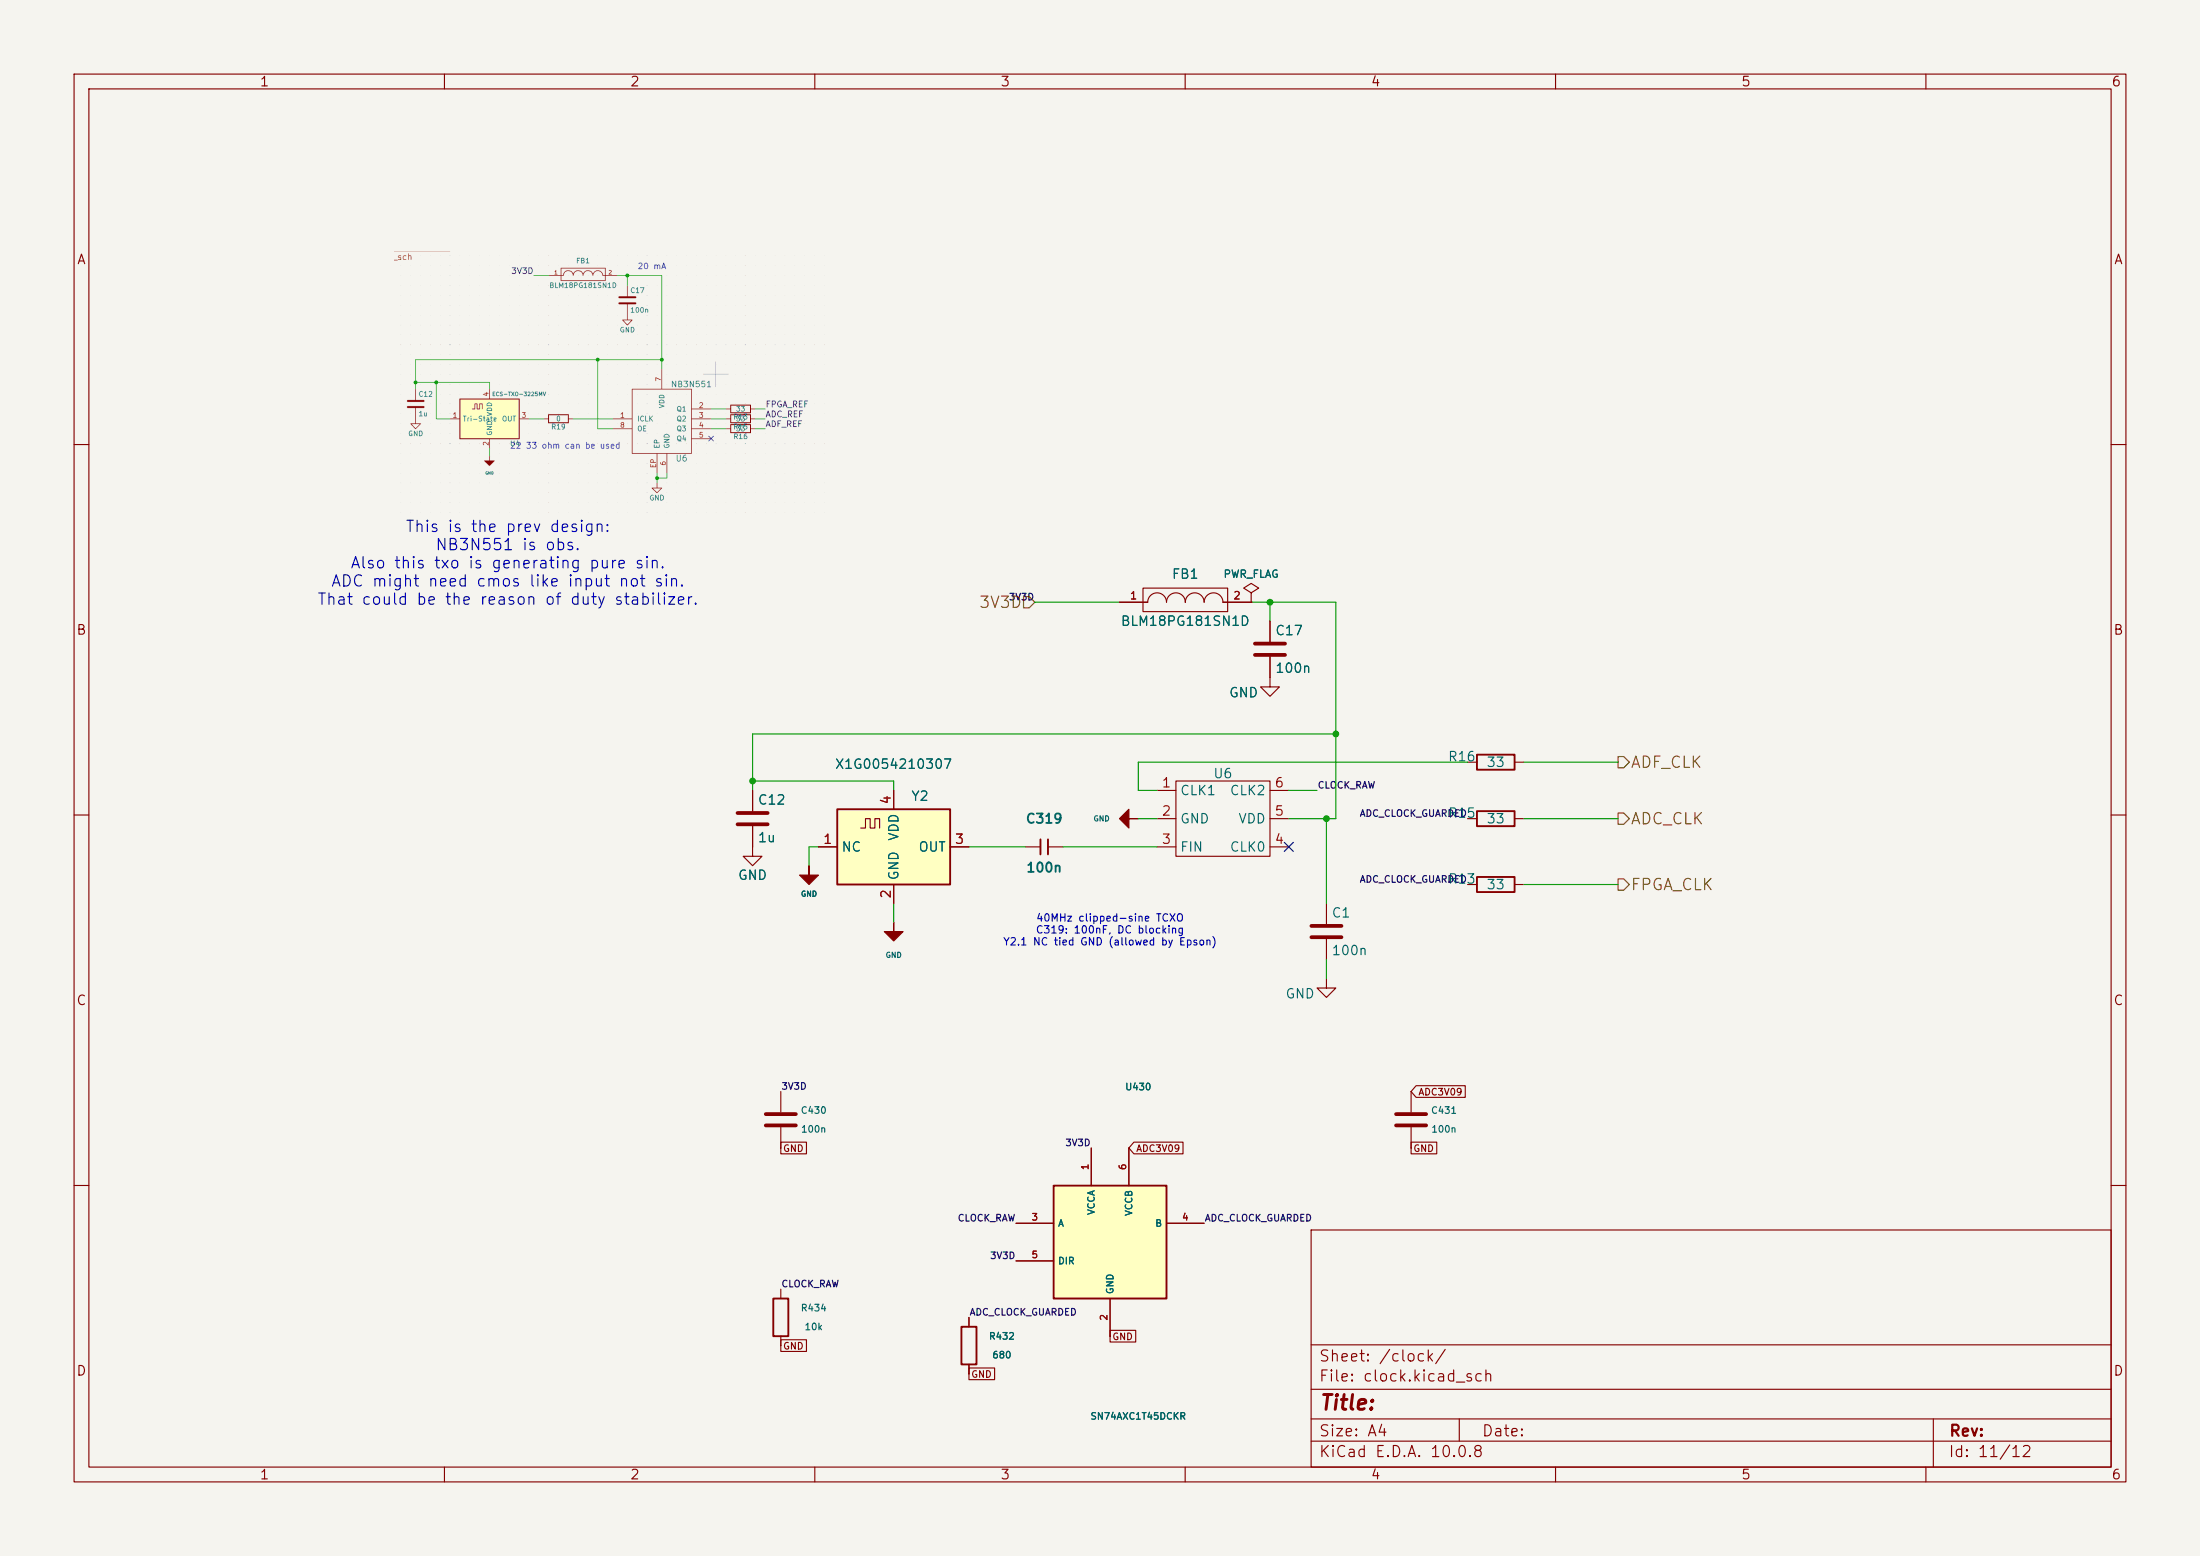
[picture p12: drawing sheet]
(kicad_sch
 (version 20250114)
 (generator "eeschema")
 (generator_version "9.0")
 (paper "A4")
 (lib_symbols
  (symbol "ECS-TXO-32CSMV:ECS-TXO-32CSMV" (exclude_from_sim no) (in_bom yes) (on_board yes)
   (property "Reference" "Y" (at -5.08 6.35 0) (effects (font (size 1.27 1.27)) (justify left)))
   (property "Value" "ECS-TXO-32CSMV" (at 1.27 -6.35 0) (effects (font (size 1.27 1.27)) (justify left)))
   (property "Footprint" "Oscillator:Oscillator_SMD_ECS_2520MV-xxx-xx-4Pin_2.5x2.0mm" (at 11.43 -8.89 0) (effects (font (size 1.27 1.27)) (hide yes)))
   (property "Datasheet" "https://www.ecsxtal.com/store/pdf/ECS-2520MV.pdf" (at -4.445 3.175 0) (effects (font (size 1.27 1.27)) (hide yes)))
   (property "Description" "HCMOS Crystal Clock Oscillator, 2.5x2.0 mm SMD" (at 0 0 0) (effects (font (size 1.27 1.27)) (hide yes)))
   (symbol "ECS-TXO-32CSMV_0_1"
    (rectangle (start -7.62 5.08) (end 7.62 -5.08) (stroke (width 0.254) (type default)) (fill (type background)))
    (polyline (pts (xy -4.445 2.54) (xy -3.81 2.54) (xy -3.81 3.81) (xy -3.175 3.81) (xy -3.175 2.54) (xy -2.54 2.54) (xy -2.54 3.81) (xy -1.905 3.81) (xy -1.905 2.54)) (stroke (width 0) (type default)) (fill (type none))))
   (symbol "ECS-TXO-32CSMV_1_1"
    (pin power_in line (at -10.16 0 0) (length 2.54) (name "GND" (effects (font (size 1.27 1.27)))) (number "1" (effects (font (size 1.27 1.27)))))
    (pin power_in line (at 0 7.62 270) (length 2.54) (name "VDD" (effects (font (size 1.27 1.27)))) (number "4" (effects (font (size 1.27 1.27)))))
    (pin power_in line (at 0 -7.62 90) (length 2.54) (name "GND" (effects (font (size 1.27 1.27)))) (number "2" (effects (font (size 1.27 1.27)))))
    (pin output line (at 10.16 0 180) (length 2.54) (name "OUT" (effects (font (size 1.27 1.27)))) (number "3" (effects (font (size 1.27 1.27))))))
   (embedded_fonts no))
  (symbol "GND:GND"
   (power)
   (pin_names
    (offset 0)) (exclude_from_sim no) (in_bom yes) (on_board yes)
   (property "Reference" "#PWR" (at 0 -6.35 0) (effects (font (size 1.27 1.27)) (hide yes)))
   (property "Value" "GND" (at 0 -3.175 0) (effects (font (size 0.7112 0.7112))))
   (property "Footprint" "" (at 0 0 0) (effects (font (size 1.27 1.27)) (hide yes)))
   (property "Datasheet" "" (at 0 0 0) (effects (font (size 1.27 1.27)) (hide yes)))
   (property "Description" "" (at 0 0 0) (effects (font (size 1.27 1.27)) (hide yes)))
   (symbol "GND_0_1"
    (polyline (pts (xy 0 0) (xy 0 -1.27) (xy 1.27 -1.27) (xy 0 -2.54) (xy -1.27 -1.27) (xy 0 -1.27)) (stroke (width 0) (type solid)) (fill (type outline))))
   (symbol "GND_1_1"
    (pin power_in line (at 0 0 270) (length 0) (hide yes) (name "GND" (effects (font (size 1.27 1.27)))) (number "1" (effects (font (size 1.27 1.27))))))
   (embedded_fonts no))
  (symbol "PL133_37:PL133_37" (exclude_from_sim no) (in_bom yes) (on_board yes)
   (property "Reference" "U6" (at 0 6.096 0) (effects (font (size 1.27 1.27))))
   (property "Value" "PL133-37" (at 0 7.62 0) (effects (font (size 1.27 1.27)) (hide yes)))
   (property "Footprint" "" (at 0 0 0) (effects (font (size 1.27 1.27)) (hide yes)))
   (property "Datasheet" "" (at 0 0 0) (effects (font (size 1.27 1.27)) (hide yes)))
   (property "Description" "" (at 0 0 0) (effects (font (size 1.27 1.27)) (hide yes)))
   (symbol "PL133_37_0_1"
    (rectangle (start -6.35 5.08) (end 6.35 -5.08) (stroke (width 0) (type default)) (fill (type none))))
   (symbol "PL133_37_1_1"
    (pin output line (at -8.89 3.81 0) (length 2.54) (name "CLK1" (effects (font (size 1.27 1.27)))) (number "1" (effects (font (size 1.27 1.27)))))
    (pin power_in line (at -8.89 0 0) (length 2.54) (name "GND" (effects (font (size 1.27 1.27)))) (number "2" (effects (font (size 1.27 1.27)))))
    (pin input line (at -8.89 -3.81 0) (length 2.54) (name "FIN" (effects (font (size 1.27 1.27)))) (number "3" (effects (font (size 1.27 1.27)))))
    (pin output line (at 8.89 3.81 180) (length 2.54) (name "CLK2" (effects (font (size 1.27 1.27)))) (number "6" (effects (font (size 1.27 1.27)))))
    (pin power_in line (at 8.89 0 180) (length 2.54) (name "VDD" (effects (font (size 1.27 1.27)))) (number "5" (effects (font (size 1.27 1.27)))))
    (pin output line (at 8.89 -3.81 180) (length 2.54) (name "CLK0" (effects (font (size 1.27 1.27)))) (number "4" (effects (font (size 1.27 1.27))))))
   (embedded_fonts no))
  (symbol "Resistor:Resistor"
   (pin_numbers (hide yes))
   (pin_names
    (offset 0.254) (hide yes)) (exclude_from_sim no) (in_bom yes) (on_board yes)
   (property "Reference" "R" (at -0.381 1.143 0) (effects (font (size 0.508 0.508)
    (bold yes)) (justify left)))
   (property "Value" "Resistor" (at 0 0 0) (effects (font (size 0.508 0.508)
    (bold yes))))
   (property "Footprint" "" (at 0 0 90) (effects (font (size 1.27 1.27)) (hide yes)))
   (property "Datasheet" "" (at 0 0 90) (effects (font (size 1.27 1.27)) (hide yes)))
   (property "Description" "" (at 0 0 0) (effects (font (size 1.27 1.27)) (hide yes)))
   (symbol "Resistor_0_1"
    (rectangle (start -1.778 -0.762) (end 1.778 0.762) (stroke (width 0.2032) (type solid)) (fill (type none))))
   (symbol "Resistor_1_1"
    (pin passive line (at -2.54 0 0) (length 0.762) (name "~" (effects (font (size 1.27 1.27)))) (number "1" (effects (font (size 1.27 1.27)))))
    (pin passive line (at 2.54 0 180) (length 0.762) (name "~" (effects (font (size 1.27 1.27)))) (number "2" (effects (font (size 1.27 1.27))))))
   (embedded_fonts no))
  (symbol "fmcw3-rescue:C"
   (pin_numbers (hide yes))
   (pin_names
    (offset 0.254)) (exclude_from_sim no) (in_bom yes) (on_board yes)
   (property "Reference" "C" (at 0.635 2.54 0) (effects (font (size 1.27 1.27)) (justify left)))
   (property "Value" "C" (at 0.635 -2.54 0) (effects (font (size 1.27 1.27)) (justify left)))
   (property "Footprint" "" (at 0.9652 -3.81 0) (effects (font (size 0.762 0.762))))
   (property "Datasheet" "" (at 0 0 0) (effects (font (size 1.524 1.524))))
   (property "Description" "" (at 0 0 0) (effects (font (size 1.27 1.27)) (hide yes)))
   (symbol "C_0_1"
    (polyline (pts (xy -2.032 0.762) (xy 2.032 0.762)) (stroke (width 0.508) (type default)) (fill (type none)))
    (polyline (pts (xy -2.032 -0.762) (xy 2.032 -0.762)) (stroke (width 0.508) (type default)) (fill (type none))))
   (symbol "C_1_1"
    (pin passive line (at 0 3.81 270) (length 2.794) (name "~" (effects (font (size 1.016 1.016)))) (number "1" (effects (font (size 1.016 1.016)))))
    (pin passive line (at 0 -3.81 90) (length 2.794) (name "~" (effects (font (size 1.016 1.016)))) (number "2" (effects (font (size 1.016 1.016))))))
   (embedded_fonts no))
  (symbol "fmcw3-rescue:FILTER"
   (pin_names
    (offset 1.016) (hide yes)) (exclude_from_sim no) (in_bom yes) (on_board yes)
   (property "Reference" "FB" (at 0 3.81 0) (effects (font (size 1.27 1.27))))
   (property "Value" "FILTER" (at 0 -2.54 0) (effects (font (size 1.27 1.27))))
   (property "Footprint" "" (at 0 0 0) (effects (font (size 1.524 1.524))))
   (property "Datasheet" "" (at 0 0 0) (effects (font (size 1.524 1.524))))
   (property "Description" "" (at 0 0 0) (effects (font (size 1.27 1.27)) (hide yes)))
   (symbol "FILTER_0_1"
    (rectangle (start -5.715 1.905) (end 5.715 -1.27) (stroke (width 0) (type default)) (fill (type none)))
    (arc (start -5.08 0) (mid -3.81 1.2645) (end -2.54 0) (stroke (width 0) (type default)) (fill (type none)))
    (arc (start -2.54 0) (mid -1.27 1.2645) (end 0 0) (stroke (width 0) (type default)) (fill (type none)))
    (arc (start 0 0) (mid 0 0) (end 0 0) (stroke (width 0) (type default)) (fill (type none)))
    (arc (start 0 0) (mid 1.27 1.2645) (end 2.54 0) (stroke (width 0) (type default)) (fill (type none)))
    (arc (start 2.54 0) (mid 3.81 1.2645) (end 5.08 0) (stroke (width 0) (type default)) (fill (type none))))
   (symbol "FILTER_1_1"
    (pin passive line (at -8.89 0 0) (length 3.81) (name "1" (effects (font (size 1.016 1.016)))) (number "1" (effects (font (size 1.016 1.016)))))
    (pin passive line (at 8.89 0 180) (length 3.81) (name "2" (effects (font (size 1.016 1.016)))) (number "2" (effects (font (size 1.016 1.016))))))
   (embedded_fonts no))
  (symbol "fmcw3-rescue:GND"
   (power)
   (pin_names
    (offset 0)) (exclude_from_sim no) (in_bom yes) (on_board yes)
   (property "Reference" "#PWR" (at 0 -6.35 0) (effects (font (size 1.27 1.27)) (hide yes)))
   (property "Value" "GND" (at 0 -3.81 0) (effects (font (size 1.27 1.27))))
   (property "Footprint" "" (at 0 0 0) (effects (font (size 1.524 1.524))))
   (property "Datasheet" "" (at 0 0 0) (effects (font (size 1.524 1.524))))
   (property "Description" "" (at 0 0 0) (effects (font (size 1.27 1.27)) (hide yes)))
   (symbol "GND_0_1"
    (polyline (pts (xy 0 0) (xy 0 -1.27) (xy 1.27 -1.27) (xy 0 -2.54) (xy -1.27 -1.27) (xy 0 -1.27)) (stroke (width 0) (type default)) (fill (type none))))
   (symbol "GND_1_1"
    (pin power_in line (at 0 0 270) (length 0) (hide yes) (name "GND" (effects (font (size 1.27 1.27)))) (number "1" (effects (font (size 1.27 1.27))))))
   (embedded_fonts no))
  (symbol "fmcw3-rescue:R"
   (pin_numbers (hide yes))
   (pin_names
    (offset 0)) (exclude_from_sim no) (in_bom yes) (on_board yes)
   (property "Reference" "R" (at 2.032 0 90) (effects (font (size 1.27 1.27))))
   (property "Value" "R" (at 0 0 90) (effects (font (size 1.27 1.27))))
   (property "Footprint" "" (at -1.778 0 90) (effects (font (size 0.762 0.762))))
   (property "Datasheet" "" (at 0 0 0) (effects (font (size 0.762 0.762))))
   (property "Description" "" (at 0 0 0) (effects (font (size 1.27 1.27)) (hide yes)))
   (symbol "R_0_1"
    (rectangle (start -1.016 -2.54) (end 1.016 2.54) (stroke (width 0.254) (type default)) (fill (type none))))
   (symbol "R_1_1"
    (pin passive line (at 0 3.81 270) (length 1.27) (name "~" (effects (font (size 1.524 1.524)))) (number "1" (effects (font (size 1.524 1.524)))))
    (pin passive line (at 0 -3.81 90) (length 1.27) (name "~" (effects (font (size 1.524 1.524)))) (number "2" (effects (font (size 1.524 1.524))))))
   (embedded_fonts no))
 
(symbol "FMCW3_ECO:PWR_FLAG"
  (power global)
  (pin_numbers (hide yes))
  (pin_names
   (offset 0) (hide yes))
  (exclude_from_sim no)
  (in_bom yes)
  (on_board yes)
  (in_pos_files yes)
  (duplicate_pin_numbers_are_jumpers no)
  (property "Reference" "#FLG" (at 0 1.905 0) (show_name no) (do_not_autoplace no) (hide yes) (effects (font (size 1.27 1.27))))
  (property "Value" "PWR_FLAG" (at 0 3.81 0) (show_name no) (do_not_autoplace no) (effects (font (size 1.27 1.27))))
  (property "Footprint" "" (at 0 0 0) (show_name no) (do_not_autoplace no) (hide yes) (effects (font (size 1.27 1.27))))
  (property "Datasheet" "" (at 0 0 0) (show_name no) (do_not_autoplace no) (hide yes) (effects (font (size 1.27 1.27))))
  (property "Description" "Special symbol for telling ERC where power comes from" (at 0 0 0) (show_name no) (do_not_autoplace no) (hide yes) (effects (font (size 1.27 1.27))))
  (symbol "PWR_FLAG_0_0"
   (pin power_out line (at 0 0 90) (length 0) (name "" (effects (font (size 1.27 1.27)))) (number "1" (effects (font (size 1.27 1.27))))))
  (symbol "PWR_FLAG_0_1"
   (polyline (pts (xy 0 0) (xy 0 1.27) (xy -1.016 1.905) (xy 0 2.54) (xy 1.016 1.905) (xy 0 1.27)) (stroke (width 0) (type default)) (fill (type none))))
  (embedded_fonts no))

(symbol "ECO_CLK:TG2520SMN" (exclude_from_sim no) (in_bom yes) (on_board yes)
   (property "Reference" "Y" (at -5.08 6.35 0) (effects (font (size 1.27 1.27)) (justify left)))
   (property "Value" "X1G0054210307" (at 1.27 -6.35 0) (effects (font (size 1.27 1.27)) (justify left)))
   (property "Footprint" "ECO_MECH:TG2520SMN_MFR" (at 11.43 -8.89 0) (effects (font (size 1.27 1.27)) (hide yes)))
   (property "Datasheet" "https://download.epsondevice.com/td/pdf/td_tcxo_mhz/TG2520SMN_X1G0054210307_en.pdf" (at -4.445 3.175 0) (effects (font (size 1.27 1.27)) (hide yes)))
   (property "Description" "Epson TG2520SMN 40MHz clipped sine; external >=10nF DC blocking required" (at 0 0 0) (effects (font (size 1.27 1.27)) (hide yes)))
   (symbol "TG2520SMN_0_1"
    (rectangle (start -7.62 5.08) (end 7.62 -5.08) (stroke (width 0.254) (type default)) (fill (type background)))
    (polyline (pts (xy -4.445 2.54) (xy -3.81 2.54) (xy -3.81 3.81) (xy -3.175 3.81) (xy -3.175 2.54) (xy -2.54 2.54) (xy -2.54 3.81) (xy -1.905 3.81) (xy -1.905 2.54)) (stroke (width 0) (type default)) (fill (type none))))
   (symbol "TG2520SMN_1_1"
    (pin passive line (at -10.16 0 0) (length 2.54) (name "NC" (effects (font (size 1.27 1.27)))) (number "1" (effects (font (size 1.27 1.27)))))
    (pin power_in line (at 0 7.62 270) (length 2.54) (name "VDD" (effects (font (size 1.27 1.27)))) (number "4" (effects (font (size 1.27 1.27)))))
    (pin power_in line (at 0 -7.62 90) (length 2.54) (name "GND" (effects (font (size 1.27 1.27)))) (number "2" (effects (font (size 1.27 1.27)))))
    (pin output line (at 10.16 0 180) (length 2.54) (name "OUT" (effects (font (size 1.27 1.27)))) (number "3" (effects (font (size 1.27 1.27))))))
   (embedded_fonts no))
(symbol "ECO_CLK:Coupling_C" (pin_numbers hide) (pin_names (offset 0) hide) (exclude_from_sim no) (in_bom yes) (on_board yes)
(property "Reference" "C" (at 0 2.032 0) (effects (font (size 1.27 1.27))))
(property "Value" "100n" (at 0 -2.032 0) (effects (font (size 1.27 1.27))))
(property "Footprint" "Footprints:SMD_0402" (at 0 0 0) (effects (font (size 1.27 1.27)) (hide yes)))
(property "Datasheet" "" (at 0 0 0) (effects (font (size 1.27 1.27)) (hide yes)))
(property "Description" "" (at 0 0 0) (effects (font (size 1.27 1.27)) (hide yes)))
(symbol "Coupling_C_0_1" (polyline (pts (xy -0.508 -1.016) (xy -0.508 1.016)) (stroke (width 0.254) (type default)) (fill (type none))) (polyline (pts (xy 0.508 -1.016) (xy 0.508 1.016)) (stroke (width 0.254) (type default)) (fill (type none))))
(symbol "Coupling_C_1_1" (pin passive line (at -2.54 0 0) (length 2.032) (name "~" (effects (font (size 1.27 1.27)))) (number "1" (effects (font (size 1.27 1.27))))) (pin passive line (at 2.54 0 180) (length 2.032) (name "~" (effects (font (size 1.27 1.27)))) (number "2" (effects (font (size 1.27 1.27)))))))

(symbol "ECO_GUARD:SN74AXC1T45DCKR" (pin_names (offset 0.508)) (in_bom yes) (on_board yes) (property "Reference" "U" (at 0 15 0) (effects (font (size 0.9 0.9)))) (property "Value" "SN74AXC1T45DCKR" (at 0 13 0) (effects (font (size 0.9 0.9)))) (symbol "SN74AXC1T45DCKR_0_1" (rectangle (start -7.62 7.62) (end 7.62 -7.62) (stroke (width 0.254) (type default)) (fill (type background)))) (symbol "SN74AXC1T45DCKR_1_1" (pin power_in line (at -2.54 12.7 270) (length 5.08) (name "VCCA" (effects (font (size 0.9 0.9)))) (number "1" (effects (font (size 0.9 0.9))))) (pin power_in line (at 0 -12.7 90) (length 5.08) (name "GND" (effects (font (size 0.9 0.9)))) (number "2" (effects (font (size 0.9 0.9))))) (pin input line (at -12.7 2.54 0) (length 5.08) (name "A" (effects (font (size 0.9 0.9)))) (number "3" (effects (font (size 0.9 0.9))))) (pin output line (at 12.7 2.54 180) (length 5.08) (name "B" (effects (font (size 0.9 0.9)))) (number "4" (effects (font (size 0.9 0.9))))) (pin input line (at -12.7 -2.54 0) (length 5.08) (name "DIR" (effects (font (size 0.9 0.9)))) (number "5" (effects (font (size 0.9 0.9))))) (pin power_in line (at 2.54 12.7 270) (length 5.08) (name "VCCB" (effects (font (size 0.9 0.9)))) (number "6" (effects (font (size 0.9 0.9))))))))

 (text "40MHz clipped-sine TCXO\nC319: 100nF, DC blocking\nY2.1 NC tied GND (allowed by Epson)"
  (exclude_from_sim no)
  (at 149.86 125.73 0)
  (effects (font (size 1.0 1.0))))
 (text "This is the prev design:\nNB3N551 is obs.\nAlso this txo is generating pure sin.\nADC might need cmos like input not sin.\nThat could be the reason of duty stabilizer."
  (exclude_from_sim no)
  (at 68.58 76.2 0)
  (effects (font (size 1.524 1.524))))
 (junction
  (at 171.45 81.28)
  (diameter 0)
  (color 0 0 0 0))
 (junction
  (at 179.07 110.49)
  (diameter 0)
  (color 0 0 0 0))
 (junction
  (at 101.6 105.41)
  (diameter 0)
  (color 0 0 0 0))
 (junction
  (at 180.34 99.06)
  (diameter 0)
  (color 0 0 0 0))
 (wire
  (pts (xy 156.21 106.68) (xy 153.67 106.68))
  (stroke (width 0) (type default)))
 (wire
  (pts (xy 101.6 105.41) (xy 101.6 106.68))
  (stroke (width 0) (type default)))
 (wire
  (pts (xy 179.07 110.49) (xy 179.07 121.92))
  (stroke (width 0) (type default)))
 (wire
  (pts (xy 180.34 81.28) (xy 180.34 99.06))
  (stroke (width 0) (type default)))
 
 
 (wire
  (pts (xy 179.07 110.49) (xy 180.34 110.49))
  (stroke (width 0) (type default)))
 (wire
  (pts (xy 173.99 110.49) (xy 179.07 110.49))
  (stroke (width 0) (type default)))
 (wire
  (pts (xy 205.74 102.87) (xy 218.44 102.87))
  (stroke (width 0) (type default)))
 (wire
  (pts (xy 109.22 114.3) (xy 110.49 114.3))
  (stroke (width 0) (type default)))
 (wire
  (pts (xy 101.6 99.06) (xy 180.34 99.06))
  (stroke (width 0) (type default)))
 
 (wire
  (pts (xy 205.74 119.38) (xy 218.44 119.38))
  (stroke (width 0) (type default)))
 (wire
  (pts (xy 168.91 81.28) (xy 171.45 81.28))
  (stroke (width 0) (type default)))
 (wire
  (pts (xy 139.7 81.28) (xy 151.13 81.28))
  (stroke (width 0) (type default)))
 (wire
  (pts (xy 153.67 102.87) (xy 198.12 102.87))
  (stroke (width 0) (type default)))
 (wire
  (pts (xy 205.74 110.49) (xy 218.44 110.49))
  (stroke (width 0) (type default)))
 (wire
  (pts (xy 153.67 106.68) (xy 153.67 102.87))
  (stroke (width 0) (type default)))
 (wire
  (pts (xy 171.45 81.28) (xy 171.45 83.82))
  (stroke (width 0) (type default)))
 (wire
  (pts (xy 153.67 110.49) (xy 156.21 110.49))
  (stroke (width 0) (type default)))
 (wire
  (pts (xy 179.07 129.54) (xy 179.07 132.08))
  (stroke (width 0) (type default)))
 (wire
  (pts (xy 101.6 99.06) (xy 101.6 105.41))
  (stroke (width 0) (type default)))
 (wire
  (pts (xy 130.81 114.3) (xy 138.43 114.3))
  (stroke (width 0) (type default)))
 
 
 (wire
  (pts (xy 120.65 105.41) (xy 120.65 106.68))
  (stroke (width 0) (type default)))
 (wire
  (pts (xy 143.51 114.3) (xy 156.21 114.3))
  (stroke (width 0) (type default)))
 (wire
  (pts (xy 101.6 105.41) (xy 120.65 105.41))
  (stroke (width 0) (type default)))
 (wire
  (pts (xy 109.22 116.84) (xy 109.22 114.3))
  (stroke (width 0) (type default)))
 
 (wire
  (pts (xy 180.34 110.49) (xy 180.34 99.06))
  (stroke (width 0) (type default)))
 (wire
  (pts (xy 120.65 121.92) (xy 120.65 124.46))
  (stroke (width 0) (type default)))
 (wire
  (pts (xy 171.45 81.28) (xy 180.34 81.28))
  (stroke (width 0) (type default)))
 (image
  (at 82.296 51.816)
  (scale 0.507519)
  (data))
 (hierarchical_label "3V3D"
  (shape input)
  (at 139.7 81.28 180)
  (effects (font (size 1.524 1.524)) (justify right)))
 (hierarchical_label "ADF_CLK"
  (shape output)
  (at 218.44 102.87 0)
  (effects (font (size 1.524 1.524)) (justify left)))
 (hierarchical_label "FPGA_CLK"
  (shape output)
  (at 218.44 119.38 0)
  (effects (font (size 1.524 1.524)) (justify left)))
 (hierarchical_label "ADC_CLK"
  (shape output)
  (at 218.44 110.49 0)
  (effects (font (size 1.524 1.524)) (justify left)))
 (symbol
  (lib_id "fmcw3-rescue:R")
  (at 201.93 102.87 270)
  (unit 1)
  (exclude_from_sim no)
  (in_bom yes)
  (on_board yes)
  (dnp no)
  (property "Reference" "R16" (at 197.358 102.108 90) (effects (font (size 1.27 1.27))))
  (property "Value" "33" (at 201.93 102.87 90) (effects (font (size 1.27 1.27))))
  (property "Footprint" "Footprints:SMD_0402" (at 201.93 101.092 90) (effects (font (size 0.762 0.762)) (hide yes)))
  (property "Datasheet" "" (at 201.93 102.87 0) (effects (font (size 0.762 0.762))))
  (property "Description" "" (at 201.93 102.87 0) (effects (font (size 1.27 1.27))))
  (pin "1")
  (pin "2"))
 (symbol
  (lib_id "fmcw3-rescue:R")
  (at 201.93 119.38 270)
  (unit 1)
  (exclude_from_sim no)
  (in_bom yes)
  (on_board yes)
  (dnp no)
  (property "Reference" "R13" (at 197.358 118.618 90) (effects (font (size 1.27 1.27))))
  (property "Value" "33" (at 201.93 119.38 90) (effects (font (size 1.27 1.27))))
  (property "Footprint" "Footprints:SMD_0402" (at 201.93 117.602 90) (effects (font (size 0.762 0.762)) (hide yes)))
  (property "Datasheet" "" (at 201.93 119.38 0) (effects (font (size 0.762 0.762))))
  (property "Description" "" (at 201.93 119.38 0) (effects (font (size 1.27 1.27))))
  (pin "1")
  (pin "2"))
 (symbol
  (lib_id "fmcw3-rescue:FILTER")
  (at 160.02 81.28 0)
  (unit 1)
  (exclude_from_sim no)
  (in_bom yes)
  (on_board yes)
  (dnp no)
  (property "Reference" "FB1" (at 160.02 77.47 0) (effects (font (size 1.27 1.27))))
  (property "Value" "BLM18PG181SN1D" (at 160.02 83.82 0) (effects (font (size 1.27 1.27))))
  (property "Footprint" "Footprints:SMD_0603" (at 160.02 81.28 0) (effects (font (size 1.524 1.524)) (hide yes)))
  (property "Datasheet" "" (at 160.02 81.28 0) (effects (font (size 1.524 1.524))))
  (property "Description" "" (at 160.02 81.28 0) (effects (font (size 1.27 1.27))))
  (pin "1")
  (pin "2"))
 (symbol
  (lib_id "fmcw3-rescue:GND")
  (at 179.07 132.08 0)
  (unit 1)
  (exclude_from_sim no)
  (in_bom yes)
  (on_board yes)
  (dnp no)
  (property "Reference" "#PWR0192" (at 179.07 138.43 0) (effects (font (size 1.27 1.27)) (hide yes)))
  (property "Value" "GND" (at 175.514 134.112 0) (effects (font (size 1.27 1.27))))
  (property "Footprint" "" (at 179.07 132.08 0) (effects (font (size 1.524 1.524))))
  (property "Datasheet" "" (at 179.07 132.08 0) (effects (font (size 1.524 1.524))))
  (property "Description" "" (at 179.07 132.08 0) (effects (font (size 1.27 1.27))))
  (pin "1"))
 (symbol
  (lib_id "fmcw3-rescue:R")
  (at 201.93 110.49 270)
  (unit 1)
  (exclude_from_sim no)
  (in_bom yes)
  (on_board yes)
  (dnp no)
  (property "Reference" "R15" (at 197.358 109.728 90) (effects (font (size 1.27 1.27))))
  (property "Value" "33" (at 201.93 110.49 90) (effects (font (size 1.27 1.27))))
  (property "Footprint" "Footprints:SMD_0402" (at 201.93 108.712 90) (effects (font (size 0.762 0.762)) (hide yes)))
  (property "Datasheet" "" (at 201.93 110.49 0) (effects (font (size 0.762 0.762))))
  (property "Description" "" (at 201.93 110.49 0) (effects (font (size 1.27 1.27))))
  (pin "1")
  (pin "2"))
 (symbol
  (lib_id "GND:GND")
  (at 109.22 116.84 0)
  (unit 1)
  (exclude_from_sim no)
  (in_bom yes)
  (on_board yes)
  (dnp no)
  (fields_autoplaced yes)
  (property "Reference" "#PWR0183" (at 109.22 123.19 0) (effects (font (size 1.27 1.27)) (hide yes)))
  (property "Value" "GND" (at 109.22 120.65 0) (effects (font (size 0.7112 0.7112))))
  (property "Footprint" "" (at 109.22 116.84 0) (effects (font (size 1.27 1.27)) (hide yes)))
  (property "Datasheet" "" (at 109.22 116.84 0) (effects (font (size 1.27 1.27)) (hide yes)))
  (property "Description" "" (at 109.22 116.84 0) (effects (font (size 1.27 1.27)) (hide yes)))
  (pin "1"))
 (symbol
  (lib_id "ECO_CLK:TG2520SMN")
  (at 120.65 114.3 0)
  (unit 1)
  (exclude_from_sim no)
  (in_bom yes)
  (on_board yes)
  (dnp no)
  (property "Reference" "Y2" (at 124.206 107.442 0) (effects (font (size 1.27 1.27))))
  (property "Value" "X1G0054210307" (at 120.65 103.124 0) (effects (font (size 1.27 1.27))))
  (property "Footprint" "ECO_MECH:TG2520SMN_MFR" (at 132.08 123.19 0) (effects (font (size 1.27 1.27)) (hide yes)))
  (property "Datasheet" "https://download.epsondevice.com/td/pdf/td_tcxo_mhz/TG2520SMN_X1G0054210307_en.pdf" (at 116.205 111.125 0) (effects (font (size 1.27 1.27)) (hide yes)))
  (property "Description" "Epson TG2520SMN 40MHz clipped sine; external >=10nF DC blocking required" (at 120.65 114.3 0) (effects (font (size 1.27 1.27)) (hide yes)))
  (pin "3")
  (pin "1")
  (pin "4")
  (pin "2"))
 (symbol
  (lib_id "fmcw3-rescue:C")
  (at 101.6 110.49 0)
  (unit 1)
  (exclude_from_sim no)
  (in_bom yes)
  (on_board yes)
  (dnp no)
  (property "Reference" "C12" (at 102.235 107.95 0) (effects (font (size 1.27 1.27)) (justify left)))
  (property "Value" "1u" (at 102.235 113.03 0) (effects (font (size 1.27 1.27)) (justify left)))
  (property "Footprint" "Footprints:SMD_0603" (at 102.5652 114.3 0) (effects (font (size 0.762 0.762)) (hide yes)))
  (property "Datasheet" "" (at 101.6 110.49 0) (effects (font (size 1.524 1.524))))
  (property "Description" "" (at 101.6 110.49 0) (effects (font (size 1.27 1.27))))
  (pin "1")
  (pin "2"))
 (symbol
  (lib_id "fmcw3-rescue:GND")
  (at 101.6 114.3 0)
  (unit 1)
  (exclude_from_sim no)
  (in_bom yes)
  (on_board yes)
  (dnp no)
  (property "Reference" "#PWR0178" (at 101.6 120.65 0) (effects (font (size 1.27 1.27)) (hide yes)))
  (property "Value" "GND" (at 101.6 118.11 0) (effects (font (size 1.27 1.27))))
  (property "Footprint" "" (at 101.6 114.3 0) (effects (font (size 1.524 1.524))))
  (property "Datasheet" "" (at 101.6 114.3 0) (effects (font (size 1.524 1.524))))
  (property "Description" "" (at 101.6 114.3 0) (effects (font (size 1.27 1.27))))
  (pin "1"))
 (symbol
  (lib_id "GND:GND")
  (at 120.65 124.46 0)
  (unit 1)
  (exclude_from_sim no)
  (in_bom yes)
  (on_board yes)
  (dnp no)
  (fields_autoplaced yes)
  (property "Reference" "#PWR0184" (at 120.65 130.81 0) (effects (font (size 1.27 1.27)) (hide yes)))
  (property "Value" "GND" (at 120.65 128.905 0) (effects (font (size 0.7112 0.7112))))
  (property "Footprint" "" (at 120.65 124.46 0) (effects (font (size 1.27 1.27)) (hide yes)))
  (property "Datasheet" "" (at 120.65 124.46 0) (effects (font (size 1.27 1.27)) (hide yes)))
  (property "Description" "" (at 120.65 124.46 0) (effects (font (size 1.27 1.27))))
  (pin "1"))
 (symbol
  (lib_id "fmcw3-rescue:C")
  (at 179.07 125.73 0)
  (unit 1)
  (exclude_from_sim no)
  (in_bom yes)
  (on_board yes)
  (dnp no)
  (property "Reference" "C1" (at 179.705 123.19 0) (effects (font (size 1.27 1.27)) (justify left)))
  (property "Value" "100n" (at 179.705 128.27 0) (effects (font (size 1.27 1.27)) (justify left)))
  (property "Footprint" "Footprints:SMD_0402" (at 180.0352 129.54 0) (effects (font (size 0.762 0.762)) (hide yes)))
  (property "Datasheet" "" (at 179.07 125.73 0) (effects (font (size 1.524 1.524))))
  (property "Description" "" (at 179.07 125.73 0) (effects (font (size 1.27 1.27))))
  (pin "1")
  (pin "2"))
 (symbol
  (lib_id "GND:GND")
  (at 153.67 110.49 270)
  (unit 1)
  (exclude_from_sim no)
  (in_bom yes)
  (on_board yes)
  (dnp no)
  (fields_autoplaced yes)
  (property "Reference" "#PWR0190" (at 147.32 110.49 0) (effects (font (size 1.27 1.27)) (hide yes)))
  (property "Value" "GND" (at 149.86 110.4899 90) (effects (font (size 0.7112 0.7112)) (justify right)))
  (property "Footprint" "" (at 153.67 110.49 0) (effects (font (size 1.27 1.27)) (hide yes)))
  (property "Datasheet" "" (at 153.67 110.49 0) (effects (font (size 1.27 1.27)) (hide yes)))
  (property "Description" "" (at 153.67 110.49 0) (effects (font (size 1.27 1.27)) (hide yes)))
  (pin "1"))
 (symbol
  (lib_id "PL133_37:PL133_37")
  (at 165.1 110.49 0)
  (unit 1)
  (exclude_from_sim no)
  (in_bom yes)
  (on_board yes)
  (dnp no)
  (property "Reference" "U6" (at 165.1 104.394 0) (effects (font (size 1.27 1.27))))
  (property "Value" "PL133-37" (at 165.1 102.87 0) (effects (font (size 1.27 1.27)) (hide yes)))
  (property "Footprint" "Footprints:SOT23_6" (at 165.1 110.49 0) (effects (font (size 1.27 1.27)) (hide yes)))
  (property "Datasheet" "" (at 165.1 110.49 0) (effects (font (size 1.27 1.27)) (hide yes)))
  (property "Description" "" (at 165.1 110.49 0) (effects (font (size 1.27 1.27)) (hide yes)))
  (pin "3")
  (pin "4")
  (pin "2")
  (pin "1")
  (pin "5")
  (pin "6"))
 (symbol
  (lib_id "ECO_CLK:Coupling_C")
  (at 140.97 114.3 0)
  (unit 1)
  (exclude_from_sim no)
  (in_bom yes)
  (on_board yes)
  (dnp no)
  (property "Reference" "C319" (at 140.97 110.49 0) (effects (font (size 1.27 1.27)
    (bold yes))))
  (property "Value" "100n" (at 140.97 117.094 0) (effects (font (size 1.27 1.27)
    (bold yes))))
  (property "Footprint" "Footprints:SMD_0402" (at 140.97 114.3 90) (effects (font (size 1.27 1.27)) (hide yes)))
  (property "Datasheet" "" (at 140.97 114.3 90) (effects (font (size 1.27 1.27)) (hide yes)))
  (property "Description" "" (at 140.97 114.3 0) (effects (font (size 1.27 1.27)) (hide yes)))
  (pin "1")
  (pin "2"))
 (symbol
  (lib_id "fmcw3-rescue:C")
  (at 171.45 87.63 0)
  (unit 1)
  (exclude_from_sim no)
  (in_bom yes)
  (on_board yes)
  (dnp no)
  (property "Reference" "C17" (at 172.085 85.09 0) (effects (font (size 1.27 1.27)) (justify left)))
  (property "Value" "100n" (at 172.085 90.17 0) (effects (font (size 1.27 1.27)) (justify left)))
  (property "Footprint" "Footprints:SMD_0402" (at 172.4152 91.44 0) (effects (font (size 0.762 0.762)) (hide yes)))
  (property "Datasheet" "" (at 171.45 87.63 0) (effects (font (size 1.524 1.524))))
  (property "Description" "" (at 171.45 87.63 0) (effects (font (size 1.27 1.27))))
  (pin "1")
  (pin "2"))
 (symbol
  (lib_id "fmcw3-rescue:GND")
  (at 171.45 91.44 0)
  (unit 1)
  (exclude_from_sim no)
  (in_bom yes)
  (on_board yes)
  (dnp no)
  (property "Reference" "#PWR0191" (at 171.45 97.79 0) (effects (font (size 1.27 1.27)) (hide yes)))
  (property "Value" "GND" (at 167.894 93.472 0) (effects (font (size 1.27 1.27))))
  (property "Footprint" "" (at 171.45 91.44 0) (effects (font (size 1.524 1.524))))
  (property "Datasheet" "" (at 171.45 91.44 0) (effects (font (size 1.524 1.524))))
  (property "Description" "" (at 171.45 91.44 0) (effects (font (size 1.27 1.27))))
  (pin "1"))

(symbol (lib_id "FMCW3_ECO:PWR_FLAG") (at 168.91 81.28 0)(unit 1)(exclude_from_sim no)(in_bom no)(on_board yes)(dnp no)(property "Reference" "#FLG9921" (at 168.91 83.82 0)(effects(font(size 1 1))(hide yes)))(property "Value" "PWR_FLAG" (at 168.91 77.47 0)(effects(font(size 1 1))))(property "Footprint" "" (at 168.91 81.28 0)(effects(font(size 1 1))(hide yes)))(pin "1"))

(no_connect (at 173.99 114.3))
(wire (pts (xy 173.99 106.68) (xy 177.8 106.68)) (stroke (width 0) (type default)))
(label "CLOCK_RAW" (at 177.8 106.68 0) (effects (font (size 0.9 0.9)) (justify left bottom)))
(label "ADC_CLOCK_GUARDED" (at 198.12 110.49 180) (effects (font (size 0.9 0.9)) (justify right bottom)))
(label "ADC_CLOCK_GUARDED" (at 198.12 119.38 180) (effects (font (size 0.9 0.9)) (justify right bottom)))
(symbol (lib_id "ECO_GUARD:SN74AXC1T45DCKR") (at 149.86000 167.64000 0) (unit 1) (exclude_from_sim no) (in_bom yes) (on_board yes) (dnp no) (property "Reference" "U430" (at 153.67000 146.69000 0) (effects (font (size 0.9 0.9)))) (property "Value" "SN74AXC1T45DCKR" (at 153.67000 191.14000 0) (effects (font (size 0.9 0.9)))) (property "MPN" "SN74AXC1T45DCKR" (at 149.86000 167.64000 0) (effects (font (size 0.9 0.9)) (hide yes))) (property "Manufacturer" "Texas Instruments" (at 149.86000 167.64000 0) (effects (font (size 0.9 0.9)) (hide yes))) (property "LCSC" "C2677392" (at 149.86000 167.64000 0) (effects (font (size 0.9 0.9)) (hide yes))) (property "Footprint" "ECO_GUARD:TI_DCK6_0p9x0p4_MFR" (at 149.86000 167.64000 0) (effects (font (size 0.9 0.9)) (hide yes))) (property "Datasheet" "https://www.ti.com/lit/ds/symlink/sn74axc1t45.pdf" (at 149.86000 167.64000 0) (effects (font (size 0.9 0.9)) (hide yes))) (pin "1") (pin "2") (pin "3") (pin "4") (pin "5") (pin "6"))
(label "3V3D" (at 139.7 81.28 180) (effects (font (size 0.9 0.9)) (justify right bottom)))
(label "3V3D" (at 147.32000 154.94000 180) (effects (font (size 0.9 0.9)) (justify right bottom)))
(global_label "GND" (shape passive) (at 149.86000 180.34000 0) (effects (font (size 0.9 0.9)) (justify left)))
(label "CLOCK_RAW" (at 137.16000 165.10000 180) (effects (font (size 0.9 0.9)) (justify right bottom)))
(label "ADC_CLOCK_GUARDED" (at 162.56000 165.10000 0) (effects (font (size 0.9 0.9)) (justify left bottom)))
(label "3V3D" (at 137.16000 170.18000 180) (effects (font (size 0.9 0.9)) (justify right bottom)))
(global_label "ADC3V09" (shape input) (at 152.40000 154.94000 0) (effects (font (size 0.9 0.9)) (justify left)))
(symbol (lib_id "fmcw3-rescue:C") (at 105.41 151.13 0) (unit 1) (exclude_from_sim no) (in_bom yes) (on_board yes) (dnp no) (property "Reference" "C430" (at 109.85500 149.86000 0) (effects (font (size 0.9 0.9)))) (property "Value" "100n" (at 109.85500 152.40000 0) (effects (font (size 0.9 0.9)))) (property "MPN" "GRM155R71H104KE14D" (at 105.41 151.13 0) (effects (font (size 0.9 0.9)) (hide yes))) (property "Manufacturer" "Murata" (at 105.41 151.13 0) (effects (font (size 0.9 0.9)) (hide yes))) (property "LCSC" "C77020" (at 105.41 151.13 0) (effects (font (size 0.9 0.9)) (hide yes))) (property "Footprint" "Footprints:SMD_0402" (at 105.41 151.13 0) (effects (font (size 0.9 0.9)) (hide yes))) (property "Voltage" "50V" (at 105.41 151.13 0) (effects (font (size 0.9 0.9)) (hide yes))) (property "Tolerance" "10%" (at 105.41 151.13 0) (effects (font (size 0.9 0.9)) (hide yes))) (pin "1") (pin "2"))
(label "3V3D" (at 105.41 147.32 0) (effects (font (size 0.9 0.9)) (justify left bottom)))
(global_label "GND" (shape passive) (at 105.41 154.94 0) (effects (font (size 0.9 0.9)) (justify left)))
(symbol (lib_id "fmcw3-rescue:C") (at 190.5 151.13 0) (unit 1) (exclude_from_sim no) (in_bom yes) (on_board yes) (dnp no) (property "Reference" "C431" (at 194.94500 149.86000 0) (effects (font (size 0.9 0.9)))) (property "Value" "100n" (at 194.94500 152.40000 0) (effects (font (size 0.9 0.9)))) (property "MPN" "GRM155R71H104KE14D" (at 190.5 151.13 0) (effects (font (size 0.9 0.9)) (hide yes))) (property "Manufacturer" "Murata" (at 190.5 151.13 0) (effects (font (size 0.9 0.9)) (hide yes))) (property "LCSC" "C77020" (at 190.5 151.13 0) (effects (font (size 0.9 0.9)) (hide yes))) (property "Footprint" "Footprints:SMD_0402" (at 190.5 151.13 0) (effects (font (size 0.9 0.9)) (hide yes))) (property "Voltage" "50V" (at 190.5 151.13 0) (effects (font (size 0.9 0.9)) (hide yes))) (property "Tolerance" "10%" (at 190.5 151.13 0) (effects (font (size 0.9 0.9)) (hide yes))) (pin "1") (pin "2"))
(global_label "ADC3V09" (shape input) (at 190.5 147.32 0) (effects (font (size 0.9 0.9)) (justify left)))
(global_label "GND" (shape passive) (at 190.5 154.94 0) (effects (font (size 0.9 0.9)) (justify left)))
(symbol (lib_id "fmcw3-rescue:R") (at 130.81000 181.61000 0) (unit 1) (exclude_from_sim no) (in_bom yes) (on_board yes) (dnp no) (property "Reference" "R432" (at 135.25500 180.34000 0) (effects (font (size 0.9 0.9)))) (property "Value" "680" (at 135.25500 182.88000 0) (effects (font (size 0.9 0.9)))) (property "MPN" "RC0402FR-07680RL" (at 130.81000 181.61000 0) (effects (font (size 0.9 0.9)) (hide yes))) (property "Manufacturer" "Yageo" (at 130.81000 181.61000 0) (effects (font (size 0.9 0.9)) (hide yes))) (property "LCSC" "C137948" (at 130.81000 181.61000 0) (effects (font (size 0.9 0.9)) (hide yes))) (property "Footprint" "ECO_PWR:R0402_Yageo_Mount_V10" (at 130.81000 181.61000 0) (effects (font (size 0.9 0.9)) (hide yes))) (pin "1") (pin "2"))
(label "ADC_CLOCK_GUARDED" (at 130.81000 177.80000 0) (effects (font (size 0.9 0.9)) (justify left bottom)))
(global_label "GND" (shape passive) (at 130.81000 185.42000 0) (effects (font (size 0.9 0.9)) (justify left)))
(symbol (lib_id "fmcw3-rescue:R") (at 105.41 177.8 0) (unit 1) (exclude_from_sim no) (in_bom yes) (on_board yes) (dnp no) (property "Reference" "R434" (at 109.85500 176.53000 0) (effects (font (size 0.9 0.9)))) (property "Value" "10k" (at 109.85500 179.07000 0) (effects (font (size 0.9 0.9)))) (property "MPN" "RT0402BRD0710KL" (at 105.41 177.8 0) (effects (font (size 0.9 0.9)) (hide yes))) (property "Manufacturer" "Yageo" (at 105.41 177.8 0) (effects (font (size 0.9 0.9)) (hide yes))) (property "LCSC" "C190095" (at 105.41 177.8 0) (effects (font (size 0.9 0.9)) (hide yes))) (property "Footprint" "ECO_PWR:R0402_Yageo_Mount_V10" (at 105.41 177.8 0) (effects (font (size 0.9 0.9)) (hide yes))) (pin "1") (pin "2"))
(label "CLOCK_RAW" (at 105.41 173.99 0) (effects (font (size 0.9 0.9)) (justify left bottom)))
(global_label "GND" (shape passive) (at 105.41 181.61 0) (effects (font (size 0.9 0.9)) (justify left))))
